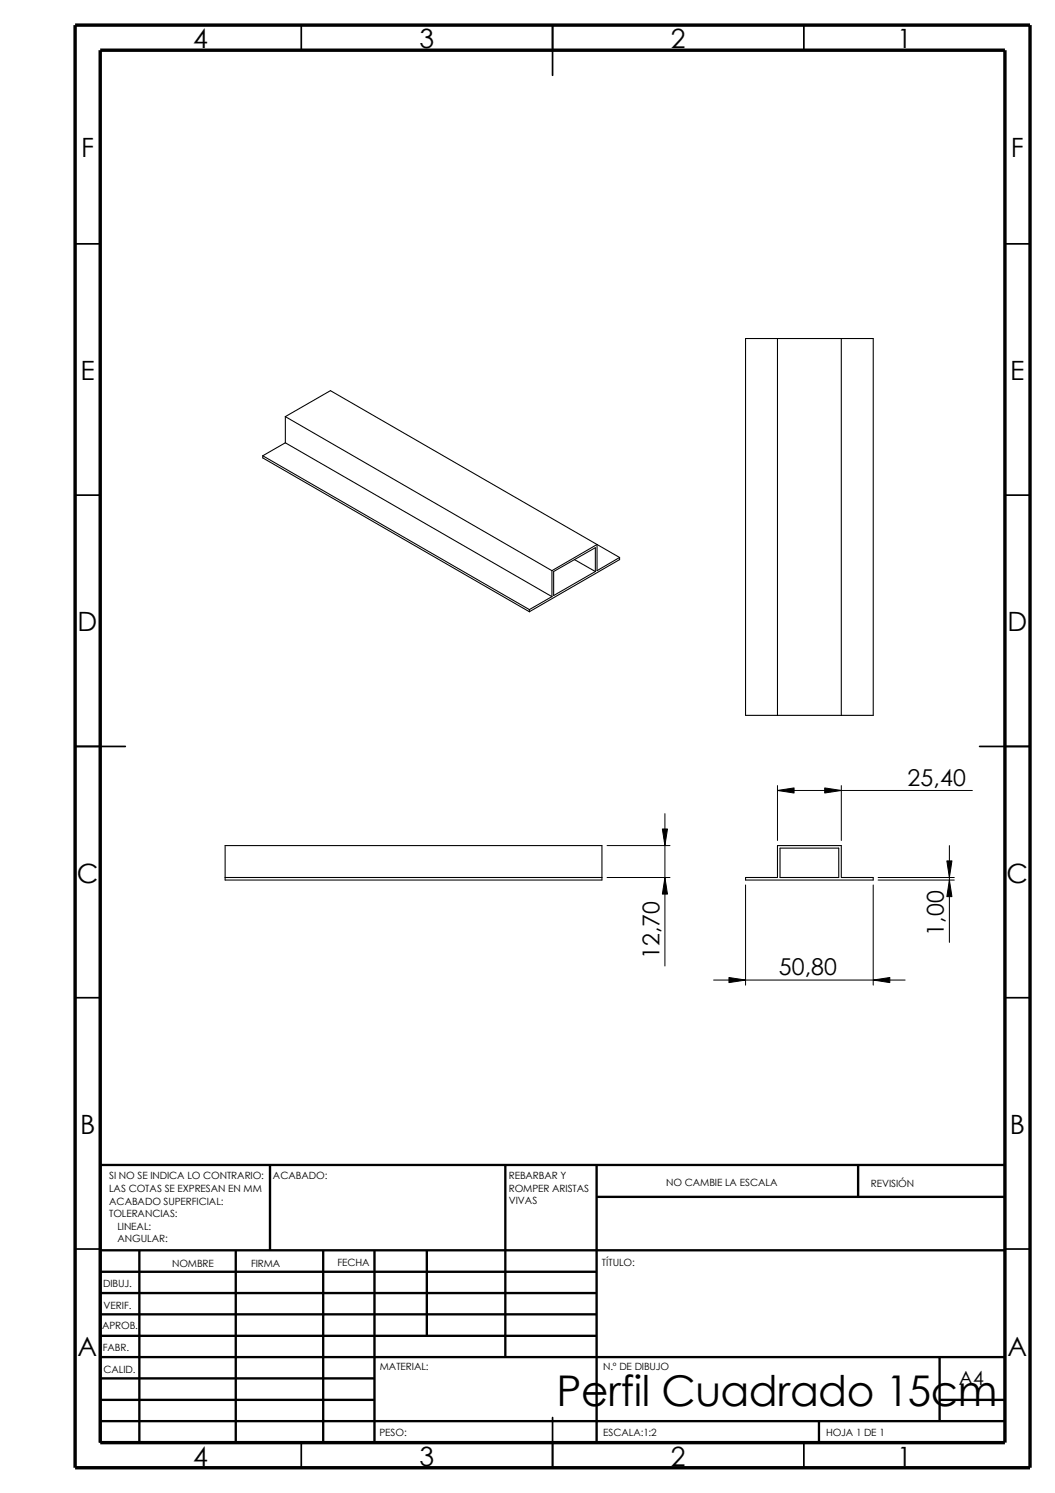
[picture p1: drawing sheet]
<svg xmlns="http://www.w3.org/2000/svg" width="210mm" height="297mm" viewBox="0 0 210 297" stroke-linecap="round" stroke-linejoin="round" font-family="sans-serif">
<g fill="none" stroke="#000" stroke-width=".34">
<path d="M59.9 5v5M109.9 5v10M159.9 5v5M14.9 48.5h5M199.9 48.5h5M14.9 98.5h5M199.9 98.5h5M14.9 148.5h10M194.9 148.5h10M14.9 198.5h5M199.9 198.5h5M14.9 248.5h5"/>
<path d="M199.9 248.5h5M59.9 287v5M109.9 282v10M159.9 287v5"/>
</g>
<g fill="none" stroke="#000" stroke-width=".47">
<path d="M53.7 231.8v17M100.5 231.8v38.2M118.7 231.8v55.2M118.7 238.1h81.2M170.7 231.8v6.3M199.9 231.8h-180v55.2M19.9 248.8h180M19.9 257.3h98.8M19.9 253h98.8M27.7 248.8v38.2M46.9 248.8v38.2M64.3 248.8v38.2"/>
<path d="M74.5 248.8v38.2M84.9 248.8v17M19.9 265.8h98.8M19.9 261.5h98.8M19.9 278.5h54.6M19.9 274.2h54.6M19.9 270h180M186.9 278.5h13M186.9 270v12.7M19.9 282.7h180M162.9 282.7v4.3"/>
</g>
<path d="M14.9 5h190v287h-190zM19.9 10h180v277h-180z" fill="none" stroke="#000" stroke-width=".68" stroke-linecap="butt"/>
<g fill="none" stroke="#000" stroke-width=".21">
<path d="M148.3 67.4h25.4v74.9h-25.4zM154.7 67.4v74.9M167.4 67.4v74.9M52.3 90.7l53 30.6M52.3 90.7v.4l53 30.6M56.8 88.1l53 30.6M56.8 88.1l-4.5 2.6M56.8 82.9l53 30.6M56.8 82.9v5.2M56.8 82.9l8.9-5.2 57.6 33.2M109.8 118.7l-4.5 2.6M109.8 113.5v5.2"/>
<path d="M110.2 113.7l8.2-4.7v4.7l-8.2 4.8zM114.3 111.3l4.1 2.4M123.3 110.9l-4.5 2.6v-5.2l-9 5.2M123.3 110.9v.4l-18 10.4M105.3 121.3v.4M44.8 174.6h75M44.8 168.2h75v6.9h-75zM154.7 168.2h12.7v6.4h6.3v.5h-25.4v-.5h6.4zM155.2 168.7h11.7v5.9h-11.7z"/>
</g>
<g fill="none" stroke="#000" stroke-width=".2">
<path d="M154.7 157.3l3.3-.5v1zM154.7 157.3h38.8M154.7 156.3v10.9M164.1 156.8l3.3 .5-3.3 .5zM167.4 156.3v10.9M120.8 174.6h12.5M120.8 168.2h12.5M131.8 164.9h1l-.5 3.3zM132.3 174.6l.5 3.3h-1zM132.3 161.9v30.3M148.3 176.1v19.9M173.7 176.1v19.9"/>
<path d="M174.7 174.6h15.2M174.7 175.1h15.2M188.4 171.3h1l-.5 3.3zM188.9 175.1l.5 3.3h-1zM188.9 168.2v19.3M142 195h38.1M145 194.5l3.3 .5-3.3 .5zM173.7 195l3.3-.5v1z"/>
</g>
<path d="M154.7 157.3l3.3-.5v1zM164.1 156.8l3.3 .5-3.3 .5zM132.3 174.6l.5 3.3h-1zM131.8 164.9h1l-.5 3.3zM188.4 171.3h1l-.5 3.3zM188.9 175.1l.5 3.3h-1zM145 194.5l3.3 .5-3.3 .5zM173.7 195l3.3-.5v1z" fill="#000"/>
<text font-size="8.4" x="110.7" y="279.7">Perfil Cuadrado 15cm</text>
<g font-size="5.3">
<text x="38.4" y="9.6">4</text>
<text x="83.4" y="9.6">3</text>
<text x="133.5" y="9.6">2</text>
<text x="178.5" y="9.6">1</text>
<text x="16.1" y="31.3">F</text>
<text x="201.1" y="31.3">F</text>
<text x="16" y="75.6">E</text>
<text x="201" y="75.6">E</text>
<text x="15.5" y="125.6">D</text>
<text x="200.4" y="125.6">D</text>
<text x="15.3" y="175.6">C</text>
<text x="200.3" y="175.6">C</text>
<text x="15.9" y="225.6">B</text>
<text x="200.9" y="225.6">B</text>
<text x="15.5" y="269.8">A</text>
<text x="200.4" y="269.8">A</text>
<text x="38.4" y="291.6">4</text>
<text x="83.4" y="291.6">3</text>
<text x="133.5" y="291.6">2</text>
<text x="178.5" y="291.6">1</text>
</g>
<g font-size="4.6">
<text x="180.6" y="156.3">25,40</text>
<text x="131.2" y="190.9" transform="rotate(-90 131.2 190.9)">12,70</text>
<text x="187.8" y="186.2" transform="rotate(-90 187.8 186.2)">1,00</text>
<text x="154.9" y="194.1">50,80</text>
</g>
<text font-size="3.9" x="190.8" y="275.5">A4</text>
<g font-size="2">
<text x="21.7" y="234.7">SI NO SE INDICA LO CONTRARIO:</text>
<text x="21.7" y="237.2">LAS COTAS SE EXPRESAN EN MM</text>
<text x="21.7" y="239.6">ACABADO SUPERFICIAL:</text>
<text x="54.3" y="234.7">ACABADO:</text>
<text x="101.2" y="239.6">VIVAS</text>
<text x="101.2" y="234.6">REBARBAR Y</text>
<text x="101.2" y="237.1">ROMPER ARISTAS</text>
<text x="132.5" y="236">NO CAMBIE LA ESCALA</text>
<text x="173.3" y="236.2">REVISIÓN</text>
<text x="21.7" y="242.1">TOLERANCIAS:</text>
<text x="23.4" y="244.6">LINEAL:</text>
<text x="23.4" y="247.1">ANGULAR:</text>
<text x="67.1" y="252">FECHA</text>
<text x="119.8" y="252">TÍTULO:</text>
<text x="20.5" y="256.1">DIBUJ.</text>
<text x="34.2" y="252.1">NOMBRE</text>
<text x="50" y="252">FIRMA</text>
<text x="20.6" y="260.4">VERIF.</text>
<text x="20.3" y="264.5">APROB.</text>
<text x="20.4" y="268.8">FABR.</text>
<text x="20.6" y="273.2">CALID.</text>
<text x="75.6" y="272.6">MATERIAL:</text>
<text x="120" y="272.6">N.º DE DIBUJO</text>
<text x="75.5" y="285.6">PESO:</text>
<text x="120" y="285.7">ESCALA:1:2</text>
<text x="164.4" y="285.7">HOJA 1 DE 1</text>
</g>
</svg>
